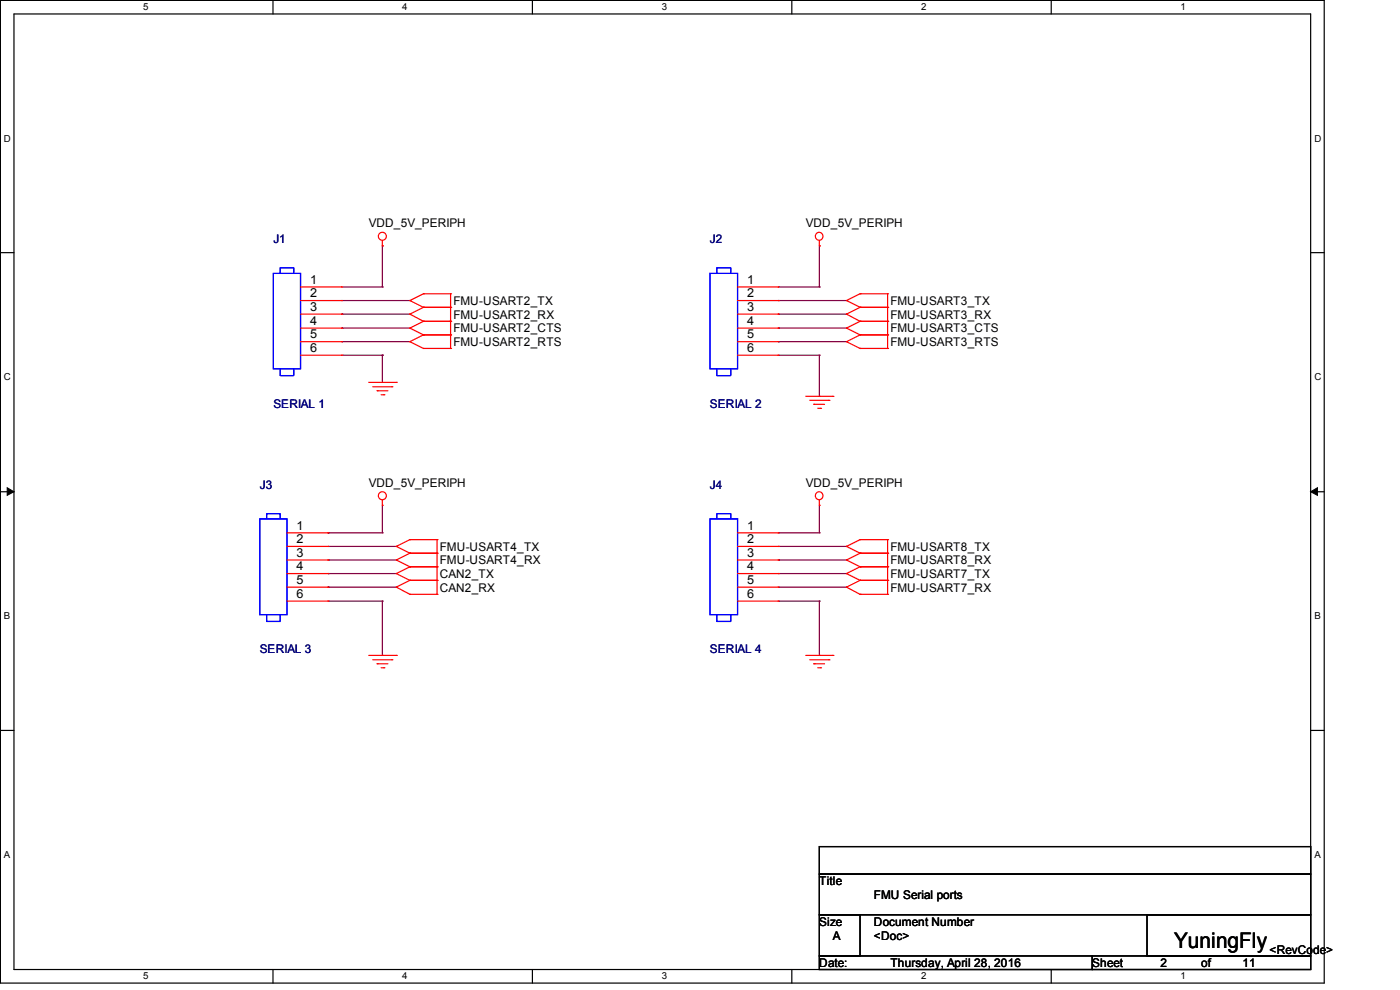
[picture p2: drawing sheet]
<svg xmlns="http://www.w3.org/2000/svg" width="297mm" height="210mm" viewBox="0 0 297 210" stroke-linecap="round" stroke-linejoin="round" font-family="sans-serif">
<path d="M.1 .1h280.8v208.4h-280.8zM3 3h275v202.7h-275z" fill="none" stroke="#000" stroke-width=".25"/>
<g fill="#fff">
<path d="M30.4 .4h1.1v2.3h-1.1z"/>
<path d="M30.4 206h1.1v2.3h-1.1z"/>
</g>
<path d="M57.9 .1v2.9M57.9 205.7v2.8" fill="none" stroke="#000" stroke-width=".25"/>
<g fill="#fff">
<path d="M85.3 .4h1.1v2.3h-1.1z"/>
<path d="M85.3 206h1.1v2.3h-1.1z"/>
</g>
<path d="M112.9 .1v2.9M112.9 205.7v2.8" fill="none" stroke="#000" stroke-width=".25"/>
<g fill="#fff">
<path d="M140.4 .4h1.1v2.3h-1.1z"/>
<path d="M140.4 206h1.1v2.3h-1.1z"/>
</g>
<path d="M168 .1v2.9M168 205.7v2.8" fill="none" stroke="#000" stroke-width=".25"/>
<g fill="#fff">
<path d="M195.4 .4h1.1v2.3h-1.1z"/>
<path d="M195.4 206h1.1v2.3h-1.1z"/>
</g>
<path d="M223 .1v2.9M223 205.7v2.8" fill="none" stroke="#000" stroke-width=".25"/>
<g fill="#fff">
<path d="M250.4 .4h1.1v2.3h-1.1z"/>
<path d="M250.4 206h1.1v2.3h-1.1z"/>
<path d="M.8 28.3h1.5v2.3h-1.5z"/>
<path d="M278.8 28.3h1.4v2.3h-1.4z"/>
<path d="M.8 78.9h1.5v2.3h-1.5z"/>
<path d="M278.8 78.9h1.4v2.3h-1.4z"/>
</g>
<path d="M.1 53.6h2.9M278 53.6h2.9" fill="none" stroke="#000" stroke-width=".25"/>
<g fill="#fff">
<path d="M.8 129.6h1.4v2.3h-1.4z"/>
<path d="M278.8 129.6h1.4v2.3h-1.4z"/>
</g>
<path d="M.1 104.3h2.9M278 104.3h2.9" fill="none" stroke="#000" stroke-width=".25"/>
<path d="M1.5 103.5l1.5 .8-1.5 .8zM278 104.3l1.5-.8v1.6z" fill="#000" stroke="#000" stroke-width=".21"/>
<g fill="#fff">
<path d="M.8 180.3h1.3v2.2h-1.3z"/>
<path d="M278.8 180.3h1.3v2.2h-1.3z"/>
</g>
<path d="M.1 154.9h2.9M278 154.9h2.9M173.8 179.6h104.2v5.8h-104.2zM173.8 185.4h104.2v8.7h-104.2zM173.8 194.1h8.7v8.7h-8.7zM243.3 194.1h34.7v8.7h-34.7zM173.8 202.8h57.9v2.9h-57.9zM231.7 202.8h46.3v2.9h-46.3z" fill="none" stroke="#000" stroke-width=".25"/>
<g fill="none" stroke="#800040" stroke-width=".25">
<path d="M81.1 52.2h.1M81.1 52.2v8.7M173.8 52.2h.1M173.8 52.2v8.7M72.5 66.6h.1M72.5 69.6h.1M72.5 72.5h.1M72.5 60.9h8.6M72.5 63.8h14.5M72.5 66.6h14.5M72.5 69.6h14.5M72.5 72.5h14.5"/>
<path d="M72.5 75.4h8.6M81.1 60.9h.1M81.1 75.4h.1M81.1 75.4v5.7M87 63.8h.1M165.1 63.8h.1M165.1 66.6h.1M165.1 69.6h.1M165.1 72.5h.1M165.1 60.9h8.7M165.1 63.8h14.5M165.1 66.6h14.5"/>
<path d="M165.1 69.6h14.5M165.1 72.5h14.5M165.1 75.4h8.7M173.8 60.9h.1M173.8 75.4h.1M173.8 75.4v8.7M173.8 84.1h.1M69.6 113h.1M69.6 118.8h.1M69.6 113h11.5M69.6 115.9h14.5M69.6 118.8h14.5"/>
<path d="M81.1 113h.1M81.1 107.2v5.8M84.1 115.9h.1M165.1 113h.1M165.1 118.8h.1M165.1 113h8.7M165.1 115.9h14.5M165.1 118.8h14.5M173.8 113h.1M173.8 107.2v5.8M179.6 115.9h.1M69.6 121.7h.1"/>
<path d="M69.6 124.5h.1M69.6 121.7h14.5M69.6 124.5h14.5M69.6 127.5h11.5M81.1 127.5h.1M81.1 139h.1M81.1 127.5v11.5M165.1 121.7h.1M165.1 124.5h.1M165.1 121.7h14.5M165.1 124.5h14.5M165.1 127.5h8.7"/>
<path d="M173.8 127.5h.1M173.8 139h.1M173.8 127.5v11.5"/>
</g>
<g fill="none" stroke="#f00" stroke-width=".25">
<path d="M81.1 52.2h.1M81.1 51.1v1.1M173.8 52.2h.1M173.8 51.1v1.1M63.8 60.9h8.7M63.8 63.8h8.7M63.8 66.6h8.7M63.8 69.6h8.7M63.8 72.5h8.7M63.8 75.4h8.7M72.5 60.9h.1M72.5 63.8h.1"/>
<path d="M72.5 66.6h.1M72.5 69.6h.1M72.5 72.5h.1M72.5 75.4h.1M87 63.8h.1M87 66.6h.1M87 69.6h.1M87 72.5h.1M87 63.8l2.8 1.4M87 66.6l2.8 1.6M87 69.6l2.8 1.4M87 72.5l2.8 1.4"/>
<path d="M89.8 62.3h.1M89.8 65.2h.1M89.8 68.2h.1M89.8 71h.1M89.8 73.9h.1M89.8 62.3l-2.8 1.5M89.8 62.3h5.8M89.8 65.2h5.8M89.8 65.2l-2.8 1.4M89.8 68.2h5.8M89.8 68.2l-2.8 1.4M89.8 71h5.8"/>
<path d="M89.8 71l-2.8 1.5M89.8 73.9h5.8M95.6 62.3h.1M95.6 65.2h.1M95.6 68.2h.1M95.6 71h.1M95.6 73.9h.1M95.6 62.3v11.6M156.5 60.9h8.6M156.5 63.8h8.6M156.5 66.6h8.6M156.5 69.6h8.6"/>
<path d="M156.5 72.5h8.6M156.5 75.4h8.6M165.1 60.9h.1M165.1 63.8h.1M165.1 66.6h.1M165.1 69.6h.1M165.1 72.5h.1M165.1 75.4h.1M179.6 66.6h.1M179.6 63.8h.1M179.6 72.5h.1M179.6 69.6h.1"/>
<path d="M179.6 66.6l2.9 1.6M179.6 63.8l2.9 1.4M179.6 72.5l2.9 1.4M179.6 69.6l2.9 1.4M182.5 65.2h.1M182.5 68.2h.1M182.5 62.3h.1M182.5 71h.1M182.5 73.9h.1M182.5 62.3h5.8M182.5 65.2h5.8M182.5 68.2h5.8"/>
<path d="M182.5 71h5.8M182.5 73.9h5.8M182.5 65.2l-2.9 1.4M182.5 62.3l-2.9 1.5M182.5 71l-2.9 1.5M182.5 68.2l-2.9 1.4M188.3 65.2h.1M188.3 68.2h.1M188.3 62.3h.1M188.3 71h.1M188.3 73.9h.1M188.3 62.3v11.6"/>
<path d="M78.2 81.1h5.9M79.1 82h4M80 82.9h.1M80 82.9h2.3M80.9 83.7h.5M81.4 83.7h.1M83.1 82h.1M84.1 81.1h.1M170.9 84.1h5.8M171.8 84.9h4.1M172.6 85.8h.1M172.6 85.8h2.3"/>
<path d="M173.5 86.6h.6M174.1 86.6h.1M175.9 84.9h.1M176.7 84.1h.1M60.9 113h8.7M60.9 115.9h8.7M60.9 118.8h8.7M69.6 113h.1M69.6 115.9h.1M69.6 118.8h.1M81.1 107.2h.1M81.1 106.1v1.1"/>
<path d="M84.1 115.9h.1M84.1 118.8h.1M84.1 115.9l2.9 1.4M84.1 118.8l2.9 1.4M87 114.5h.1M87 117.3h.1M87 114.5l-2.9 1.4M87 114.5h5.7M87 117.3h5.7M87 117.3l-2.9 1.5M92.7 114.5h.1M92.7 117.3h.1"/>
<path d="M92.7 114.5v11.6M156.5 113h8.6M156.5 115.9h8.6M156.5 118.8h8.6M165.1 113h.1M165.1 115.9h.1M165.1 118.8h.1M173.8 107.2h.1M173.8 106.1v1.1M179.6 115.9h.1M179.6 118.8h.1M179.6 118.8l2.9 1.4"/>
<path d="M179.6 115.9l2.9 1.4M182.5 114.5h.1M182.5 117.3h.1M182.5 114.5h5.8M182.5 117.3h5.8M182.5 114.5l-2.9 1.4M182.5 117.3l-2.9 1.5M188.3 114.5h.1M188.3 117.3h.1M188.3 114.5v11.6M60.9 121.7h8.7M60.9 124.5h8.7"/>
<path d="M60.9 127.5h8.7M69.6 121.7h.1M69.6 124.5h.1M69.6 127.5h.1M78.2 139h5.9M79.1 140h4M83.1 140h.1M84.1 121.7h.1M84.1 124.5h.1M84.1 139h.1M84.1 121.7l2.9 1.4M84.1 124.5l2.9 1.6"/>
<path d="M87 120.2h.1M87 123.1h.1M87 126.1h.1M87 120.2h5.7M87 120.2l-2.9 1.5M87 123.1h5.7M87 123.1l-2.9 1.4M87 126.1h5.7M92.7 120.2h.1M92.7 123.1h.1M92.7 126.1h.1M156.5 121.7h8.6"/>
<path d="M156.5 124.5h8.6M156.5 127.5h8.6M165.1 121.7h.1M165.1 124.5h.1M165.1 127.5h.1M170.9 139h5.8M171.8 140h4.1M175.9 140h.1M176.7 139h.1M179.6 121.7h.1M179.6 124.5h.1M179.6 121.7l2.9 1.4"/>
<path d="M179.6 124.5l2.9 1.6M182.5 120.2h.1M182.5 123.1h.1M182.5 126.1h.1M182.5 120.2h5.8M182.5 123.1h5.8M182.5 126.1h5.8M182.5 120.2l-2.9 1.5M182.5 123.1l-2.9 1.4M188.3 120.2h.1M188.3 123.1h.1M188.3 126.1h.1"/>
<path d="M80 140.8h.1M80 140.8h2.3M80.9 141.6h.5M81.4 141.6h.1M172.6 140.8h.1M172.6 140.8h2.3M173.5 141.6h.6M174.1 141.6h.1"/>
<circle cx="81.1" cy="50.1" r=".85"/>
<circle cx="173.8" cy="50.1" r=".82"/>
<circle cx="81.1" cy="105.2" r=".85"/>
<circle cx="173.8" cy="105.1" r=".82"/>
</g>
<path d="M58 58h5.8v20.2h-5.8zM59.4 58v-1.2h2.9v1.2M150.6 58h5.9v20.2h-5.9zM152.1 58v-1.2h2.9v1.2M59.4 78.2v1.5h2.9v-1.5M152.1 78.2v1.5h2.9v-1.5M55.1 110.1h5.8v20.3h-5.8zM56.6 110.1v-1.1h2.8v1.1M150.6 110.1h5.9v20.3h-5.9zM152.1 110.1v-1.1h2.9v1.1M56.6 130.4v1.4h2.8v-1.4M152.1 130.4v1.4h2.9v-1.4" fill="none" stroke="#00f" stroke-width=".25"/>
<text font-size="4.6" x="249.1" y="201.1">YuningFly</text>
<g font-size="2.6">
<text x="65.8" y="60.2">1</text>
<text x="65.8" y="63.1">2</text>
<text x="65.8" y="66">3</text>
<text x="158.5" y="60.2">1</text>
<text x="158.5" y="63.1">2</text>
<text x="158.5" y="66">3</text>
<text x="65.8" y="68.9">4</text>
<text x="65.8" y="71.8">5</text>
<text x="158.5" y="68.9">4</text>
<text x="158.5" y="71.8">5</text>
<text x="65.8" y="74.7">6</text>
<text x="158.5" y="74.7">6</text>
<text x="62.9" y="112.4">1</text>
<text x="158.5" y="112.4">1</text>
<text x="62.9" y="115.2">2</text>
<text x="62.9" y="118.1">3</text>
<text x="158.5" y="115.2">2</text>
<text x="158.5" y="118.1">3</text>
<text x="62.9" y="121">4</text>
<text x="62.9" y="123.9">5</text>
<text x="158.5" y="121">4</text>
<text x="158.5" y="123.9">5</text>
<text x="62.9" y="126.8">6</text>
<text x="158.5" y="126.8">6</text>
</g>
<g font-size="2.5" fill="#000080">
<text x="58" y="51.6">J1</text>
<text x="150.6" y="51.6">J2</text>
<text x="58" y="86.4">SERIAL 1</text>
<text x="150.6" y="86.4">SERIAL 2</text>
<text x="55.1" y="103.8">J3</text>
<text x="150.6" y="103.8">J4</text>
<text x="55.1" y="138.5">SERIAL 3</text>
<text x="150.6" y="138.5">SERIAL 4</text>
</g>
<g font-size="2.5">
<text x="78.2" y="48.2">VDD_5V_PERIPH</text>
<text x="170.9" y="48.2">VDD_5V_PERIPH</text>
<text x="96.2" y="64.7">FMU-USART2_TX</text>
<text x="188.9" y="64.7">FMU-USART3_TX</text>
<text x="96.2" y="67.6">FMU-USART2_RX</text>
<text x="96.2" y="70.5">FMU-USART2_CTS</text>
<text x="188.9" y="67.6">FMU-USART3_RX</text>
<text x="188.9" y="70.5">FMU-USART3_CTS</text>
<text x="96.2" y="73.4">FMU-USART2_RTS</text>
<text x="188.9" y="73.4">FMU-USART3_RTS</text>
<text x="78.2" y="103.2">VDD_5V_PERIPH</text>
<text x="170.9" y="103.2">VDD_5V_PERIPH</text>
<text x="93.3" y="116.8">FMU-USART4_TX</text>
<text x="93.3" y="119.7">FMU-USART4_RX</text>
<text x="188.9" y="116.8">FMU-USART8_TX</text>
<text x="188.9" y="119.7">FMU-USART8_RX</text>
<text x="93.3" y="122.6">CAN2_TX</text>
<text x="93.3" y="125.5">CAN2_RX</text>
<text x="188.9" y="122.6">FMU-USART7_TX</text>
<text x="188.9" y="125.5">FMU-USART7_RX</text>
<text x="173.8" y="187.8">Title</text>
<text x="185.4" y="190.7">FMU Serial ports</text>
<text x="173.8" y="196.4">Size</text>
<text x="185.4" y="196.4">Document Number</text>
<text x="176.7" y="199.3">A</text>
<text x="185.4" y="199.3">&lt;Doc&gt;</text>
<text x="269.3" y="202.3">&lt;RevCode&gt;</text>
<text x="173.8" y="205.1">Date:</text>
<text x="188.9" y="205.1">Thursday, April 28, 2016</text>
<text x="231.7" y="205.1">Sheet</text>
<text x="246.2" y="205.1">2</text>
<text x="254.8" y="205.1">of</text>
<text x="263.6" y="205.1">11</text>
</g>
<g font-size="2">
<text x="30.4" y="2.2">5</text>
<text x="85.3" y="2.2">4</text>
<text x="140.4" y="2.2">3</text>
<text x="195.4" y="2.2">2</text>
<text x="250.5" y="2.2">1</text>
<text x=".8" y="30.1">D</text>
<text x="278.8" y="30.1">D</text>
<text x=".8" y="80.7">C</text>
<text x="278.8" y="80.7">C</text>
<text x=".8" y="131.4">B</text>
<text x="278.8" y="131.4">B</text>
<text x=".8" y="182">A</text>
<text x="278.8" y="182">A</text>
<text x="30.4" y="207.8">5</text>
<text x="85.3" y="207.8">4</text>
<text x="140.4" y="207.8">3</text>
<text x="195.4" y="207.8">2</text>
<text x="250.5" y="207.8">1</text>
</g>
</svg>
